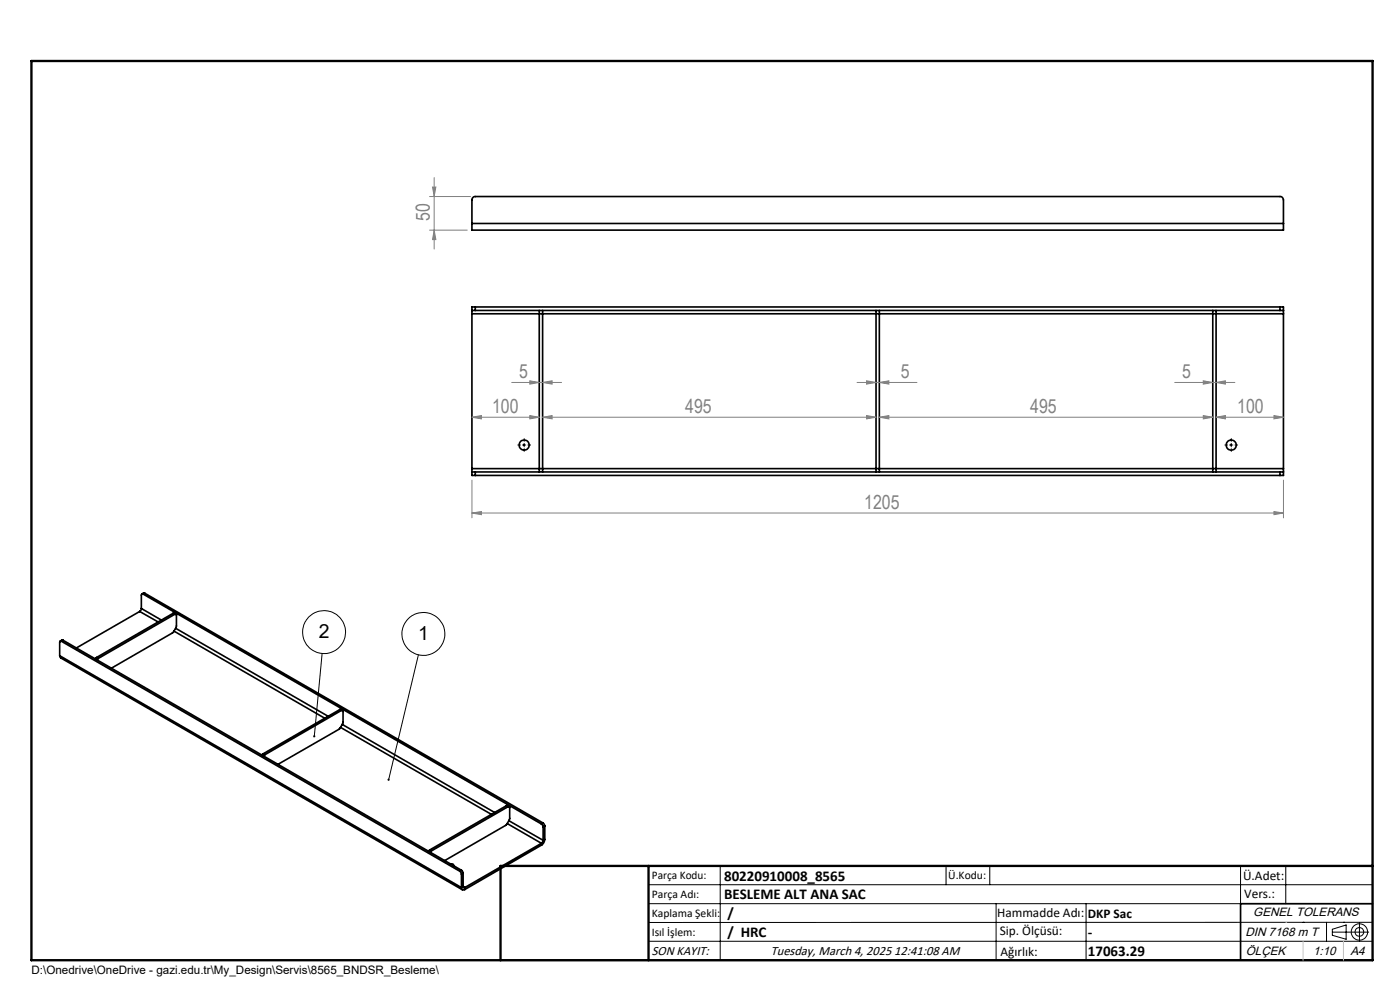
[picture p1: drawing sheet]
<svg xmlns="http://www.w3.org/2000/svg" width="297mm" height="210mm" viewBox="0 0 297 210" stroke-linecap="round" stroke-linejoin="round" font-family="sans-serif">
<g fill="none" stroke="#000" stroke-width=".35">
<path d="M100.1 47.4v-5a.72 .72 0 0 1 .7-.7h170.7a.72 .72 0 0 1 .8 .7v5M100.1 47.4v1.4h172.2v-1.4M100.1 47.4h172.2M100.1 65.9h.7M100.1 65.9v.7M100.1 66.6v32.8M100.1 66.6h172.2M100.8 65.1h-.7v.8M100.8 65.1v.8M100.8 65.1h170.7M100.8 65.9h170.7M114.4 65.9v34.2"/>
<path d="M115.1 65.9v34.2M185.8 65.9v34.2M186.5 65.9v34.2M257.3 65.9v34.2M258 65.9v34.2M271.5 65.9h.8M271.5 65.1h.8v.8M271.5 65.1v.8M272.3 65.9v.7M272.3 66.6v32.8M100.1 99.4v.7M100.1 99.4h172.2"/>
<path d="M272.3 99.4v.7M100.1 100.1v.8h.7M100.1 100.1h.7M100.8 100.1v.8M100.8 100.9h170.7M100.8 100.1h170.7M271.5 100.1h.8M271.5 100.1v.8M272.3 100.1v.8h-.8M12.7 139.1l.2 .5 85.2 49.1M12.7 139.1l85.2 49.2M13 136h-.2l-.1 .2v2.9"/>
<path d="M13 136l84.5 48.8M13.4 135.8l-.6 .2M13.4 135.8l-.4 .2M13.4 135.8l84.5 48.8M20.5 139.5l-.3 .3M20.5 139.5l.3 .2M20.8 139.7l-.2 .2M29.6 129.7l-13.4 7.7M29.6 129.7l3.9 2.2M30 129.1v.3l-.4 .3M30 129.1l4.3 2.4M30.3 126h-.2l-.1 .2v2.9"/>
<path d="M30.3 126l84.6 48.8M30.7 125.8h-.2l-.4 .2M30.7 125.8l-.4 .2M30.7 125.8l84.5 48.8M36.7 130.1l.6 .2M36.7 130.1l-16.2 9.4M36.7 130.1l.4 .2M36.9 133.9l32 18.5M37.1 130.3l.3 .1v2.5l-.8 1.4-13 7.4M37.1 130.3l-16.3 9.4M37.3 133.3l32.3 18.6M55.8 159.9l-.2 .3"/>
<path d="M55.8 159.9l.4 .2M72.1 150.5h.2l.4 .2M72.1 150.5l.3 .2M72.1 150.5l-16.3 9.4M72.2 154.3l32 18.4M72.4 150.7h.2l.2 .1v2.5l-.8 1.3-13 7.5M72.4 150.7l-16.2 9.4M72.6 153.7l32.4 18.7M56.2 160.1l-.3 .3M107.4 170.9l.6 .2M107.4 170.9l.4 .2M107.4 170.9l-16.2 9.4"/>
<path d="M107.6 174.7l7.3 4.2M107.8 171.1h.2l.1 .2v2.4l-.8 1.4-13 7.5M107.8 171.1l-16.3 9.4M107.9 174.1l7.3 4.2M114.9 174.8l.3 .6M114.9 178.9l-16.3 9.4M114.9 178.9v.4M114.9 179.3l-16.3 9.4M115.2 174.6l.4 .6M115.2 178.3l-.3 .6M115.2 175.4v2.9M115.2 174.6l-.3 .2"/>
<path d="M115.6 178.1l-.2 .6-.5 .6M115.6 175.2l-.4 .2M115.6 178.1l-.4 .2M115.6 175.2v2.9M91.2 180.3l-.3 .3M91.2 180.3l.3 .2M91.5 180.5l-.2 .3M95.5 183.3a.63 .63 0 0 1 .8 .4M97.5 184.8l.4 .6M97.9 184.6l.3 .6M97.9 188.3a.43 .43 0 0 0 .2 .4 .43 .43 0 0 0 .5 0M97.9 185.4v2.9"/>
<path d="M97.9 184.6l-.4 .2M98.2 188.1l.1 .2h.3M98.2 185.2l-.3 .2M98.2 188.1l-.3 .2M98.2 185.2v2.9M98.2 188.1l.4 .2M98.6 188.3v.4M291.2 191.7h-28v12M106.2 203.7h185"/>
<circle cx="111.2" cy="94.4" r="1.07"/>
<circle cx="261.2" cy="94.4" r="1.07"/>
</g>
<g fill="none" stroke="#000" stroke-width=".21">
<path d="M110.8 94.4h.7M111.2 94v.8M260.8 94.4h.7M261.2 94v.8M68.3 138.6l-1.6 17.6M88.8 138.9l-6.4 26.5M137.6 187.7h153.6M137.6 191.7h153.6M137.6 199.7h153.6M152.8 183.7v20M200.7 183.7v4M210 183.7v4"/>
<path d="M211.3 191.7v12M230.4 191.7v12M263.2 183.7v20M272.8 183.7v8M276.4 195.6h.1M281.4 195.6v4.1M282.6 197.7h7.8M282.6 197.1l3-.9v3l-3-.8zM285 195.6h.1M288.4 195.8v3.8M291.2 195.6l-153.6 .1"/>
<circle cx="68.8" cy="134.1" r="4.6"/>
<circle cx="89.8" cy="134.5" r="4.6"/>
<circle cx="288.4" cy="197.7" r="1.74"/>
<circle cx="288.4" cy="197.7" r=".93"/>
</g>
<g fill="none" stroke="#808080" stroke-width=".21">
<path d="M91.8 39.7h.7l-.4 2zM92.1 37.7v15.1M91.1 41.7h8.7M91.1 48.8h8M92.1 48.8l.4 2h-.7zM100.1 88.5l2-.3v.7zM100.1 88.5h14.3M108.5 81.1h10.6M112.4 80.8l2 .3-2 .4zM112.4 88.2l2 .3-2 .4zM115.1 81.1l2-.3v.7zM115.1 88.5l2-.3v.7z"/>
<path d="M115.1 88.5h70.7M181.8 81.1h12.7M183.8 88.2l2 .3-2 .4zM183.8 80.8l2 .3-2 .4zM186.5 88.5l2.1-.3v.7zM186.5 81.1l2.1-.3v.7zM186.5 88.5h70.8M249.2 81.1h12.8M255.3 88.2l2 .3-2 .4zM255.3 80.8l2 .3-2 .4zM258 88.5l2-.3v.7zM258 81.1l2-.3v.7z"/>
<path d="M258 88.5h14.3M270.3 88.2l2 .3-2 .4zM100.1 108.8l2-.3v.7zM100.1 101.8v8M100.1 108.8h172.2M270.3 108.5l2 .3-2 .4zM272.3 101.8v8"/>
</g>
<path d="M110.5 94.4h-.7M111.2 93.7v-.7M111.2 95.1v.7M111.9 94.4h.7M260.5 94.4h-.7M261.2 93.7v-.7M261.2 95.1v.7M261.9 94.4h.7" fill="none" stroke="#000" stroke-width=".21" stroke-dasharray="15.2 1.3 1.3 1.3" stroke-linecap="butt"/>
<path d="M6.7 12.9h284.5v190.8h-284.5zM137.6 183.7v20M291.2 183.7h-185v20" fill="none" stroke="#000" stroke-width=".5"/>
<path d="M272.8 195.6h.1M276.4 199.7v4M285 199.7v4" fill="none" stroke="#c0c0c0" stroke-width=".21"/>
<path d="M82.3 165.2v.4l.1-.2v.2l.3-.1a.23 .23 0 0 0-.1-.3 .23 .23 0 0 0-.3 0zM66.5 156v.3l.1 .1 .1-.2-.1 .2a.23 .23 0 0 0 .3-.3 .23 .23 0 0 0-.4-.1z" fill="#000"/>
<g fill="#808080">
<path d="M115.1 81.1l2-.3v.7zM112.4 80.8l2 .3-2 .4zM112.4 88.2l2 .3-2 .4zM100.1 88.5l2-.3v.7z"/>
<path d="M258 88.5l2-.3v.7zM270.3 88.2l2 .3-2 .4zM100.1 108.8l2-.3v.7zM270.3 108.5l2 .3-2 .4z"/>
<path d="M91.8 39.7h.7l-.4 2zM92.1 48.8l.4 2h-.7z"/>
<path d="M186.5 88.5l2.1-.3v.7zM255.3 88.2l2 .3-2 .4zM255.3 80.8l2 .3-2 .4zM258 81.1l2-.3v.7z"/>
<path d="M115.1 88.5l2-.3v.7zM183.8 88.2l2 .3-2 .4zM183.8 80.8l2 .3-2 .4zM186.5 81.1l2.1-.3v.7z"/>
</g>
<g font-size="4.1" fill="#808080">
<text x="91.2" y="46.8" transform="rotate(-90 91.2 46.8)">50</text>
<text x="110.2" y="80.2">5</text>
<text x="191.1" y="80.2">5</text>
<text x="250.8" y="80.2">5</text>
<text x="104.4" y="87.6">100</text>
<text x="145.4" y="87.6">495</text>
<text x="218.5" y="87.6">495</text>
<text x="262.5" y="87.6">100</text>
<text x="183.3" y="107.9">1205</text>
</g>
<g font-size="4.1">
<text x="67.6" y="135.4">2</text>
<text x="88.7" y="135.8">1</text>
</g>
<g font-size="3.2">
<text x="153.6" y="190.8">BESLEME ALT ANA SAC</text>
<text x="153.6" y="186.8">80220910008_8565</text>
<text x="154.3" y="194.8">/</text>
<text x="154.3" y="198.8">/ HRC</text>
<text x="230.8" y="198.7">-</text>
<text x="230.8" y="202.8">17063.29</text>
</g>
<g font-size="2.8">
<text x="263.7" y="186.7">Ü.Adet:</text>
<text x="263.9" y="190.5">Vers.:</text>
<text x="211.5" y="194.5">Hammadde Adı:</text>
<text x="230.8" y="194.7">DKP Sac</text>
<text x="138.3" y="202.6">SON KAYIT:</text>
<text x="163.5" y="202.6">Tuesday, March 4, 2025 12:41:08 AM</text>
<text x="212.1" y="198.4">Sip. Ölçüsü:</text>
<text x="212.2" y="202.7">Ağırlık:</text>
</g>
<g font-size="2.6">
<text x="265.9" y="194.4">GENEL TOLERANS</text>
<text x="264.2" y="198.5">DIN 7168 m T</text>
<text x="264.3" y="202.6">ÖLÇEK</text>
<text x="278.5" y="202.6">1:10</text>
<text x="286.5" y="202.6">A4</text>
</g>
<g font-size="2.5">
<text x="138.3" y="186.4">Parça Kodu:</text>
<text x="138.3" y="190.5">Parça Adı:</text>
<text x="201.2" y="186.5">Ü.Kodu:</text>
<text x="138.3" y="194.5">Kaplama Şekli:</text>
<text x="138.3" y="198.6">Isıl İşlem:</text>
<text x="6.7" y="206.7">D:\Onedrive\OneDrive - gazi.edu.tr\My_Design\Servis\8565_BNDSR_Besleme\</text>
</g>
</svg>
